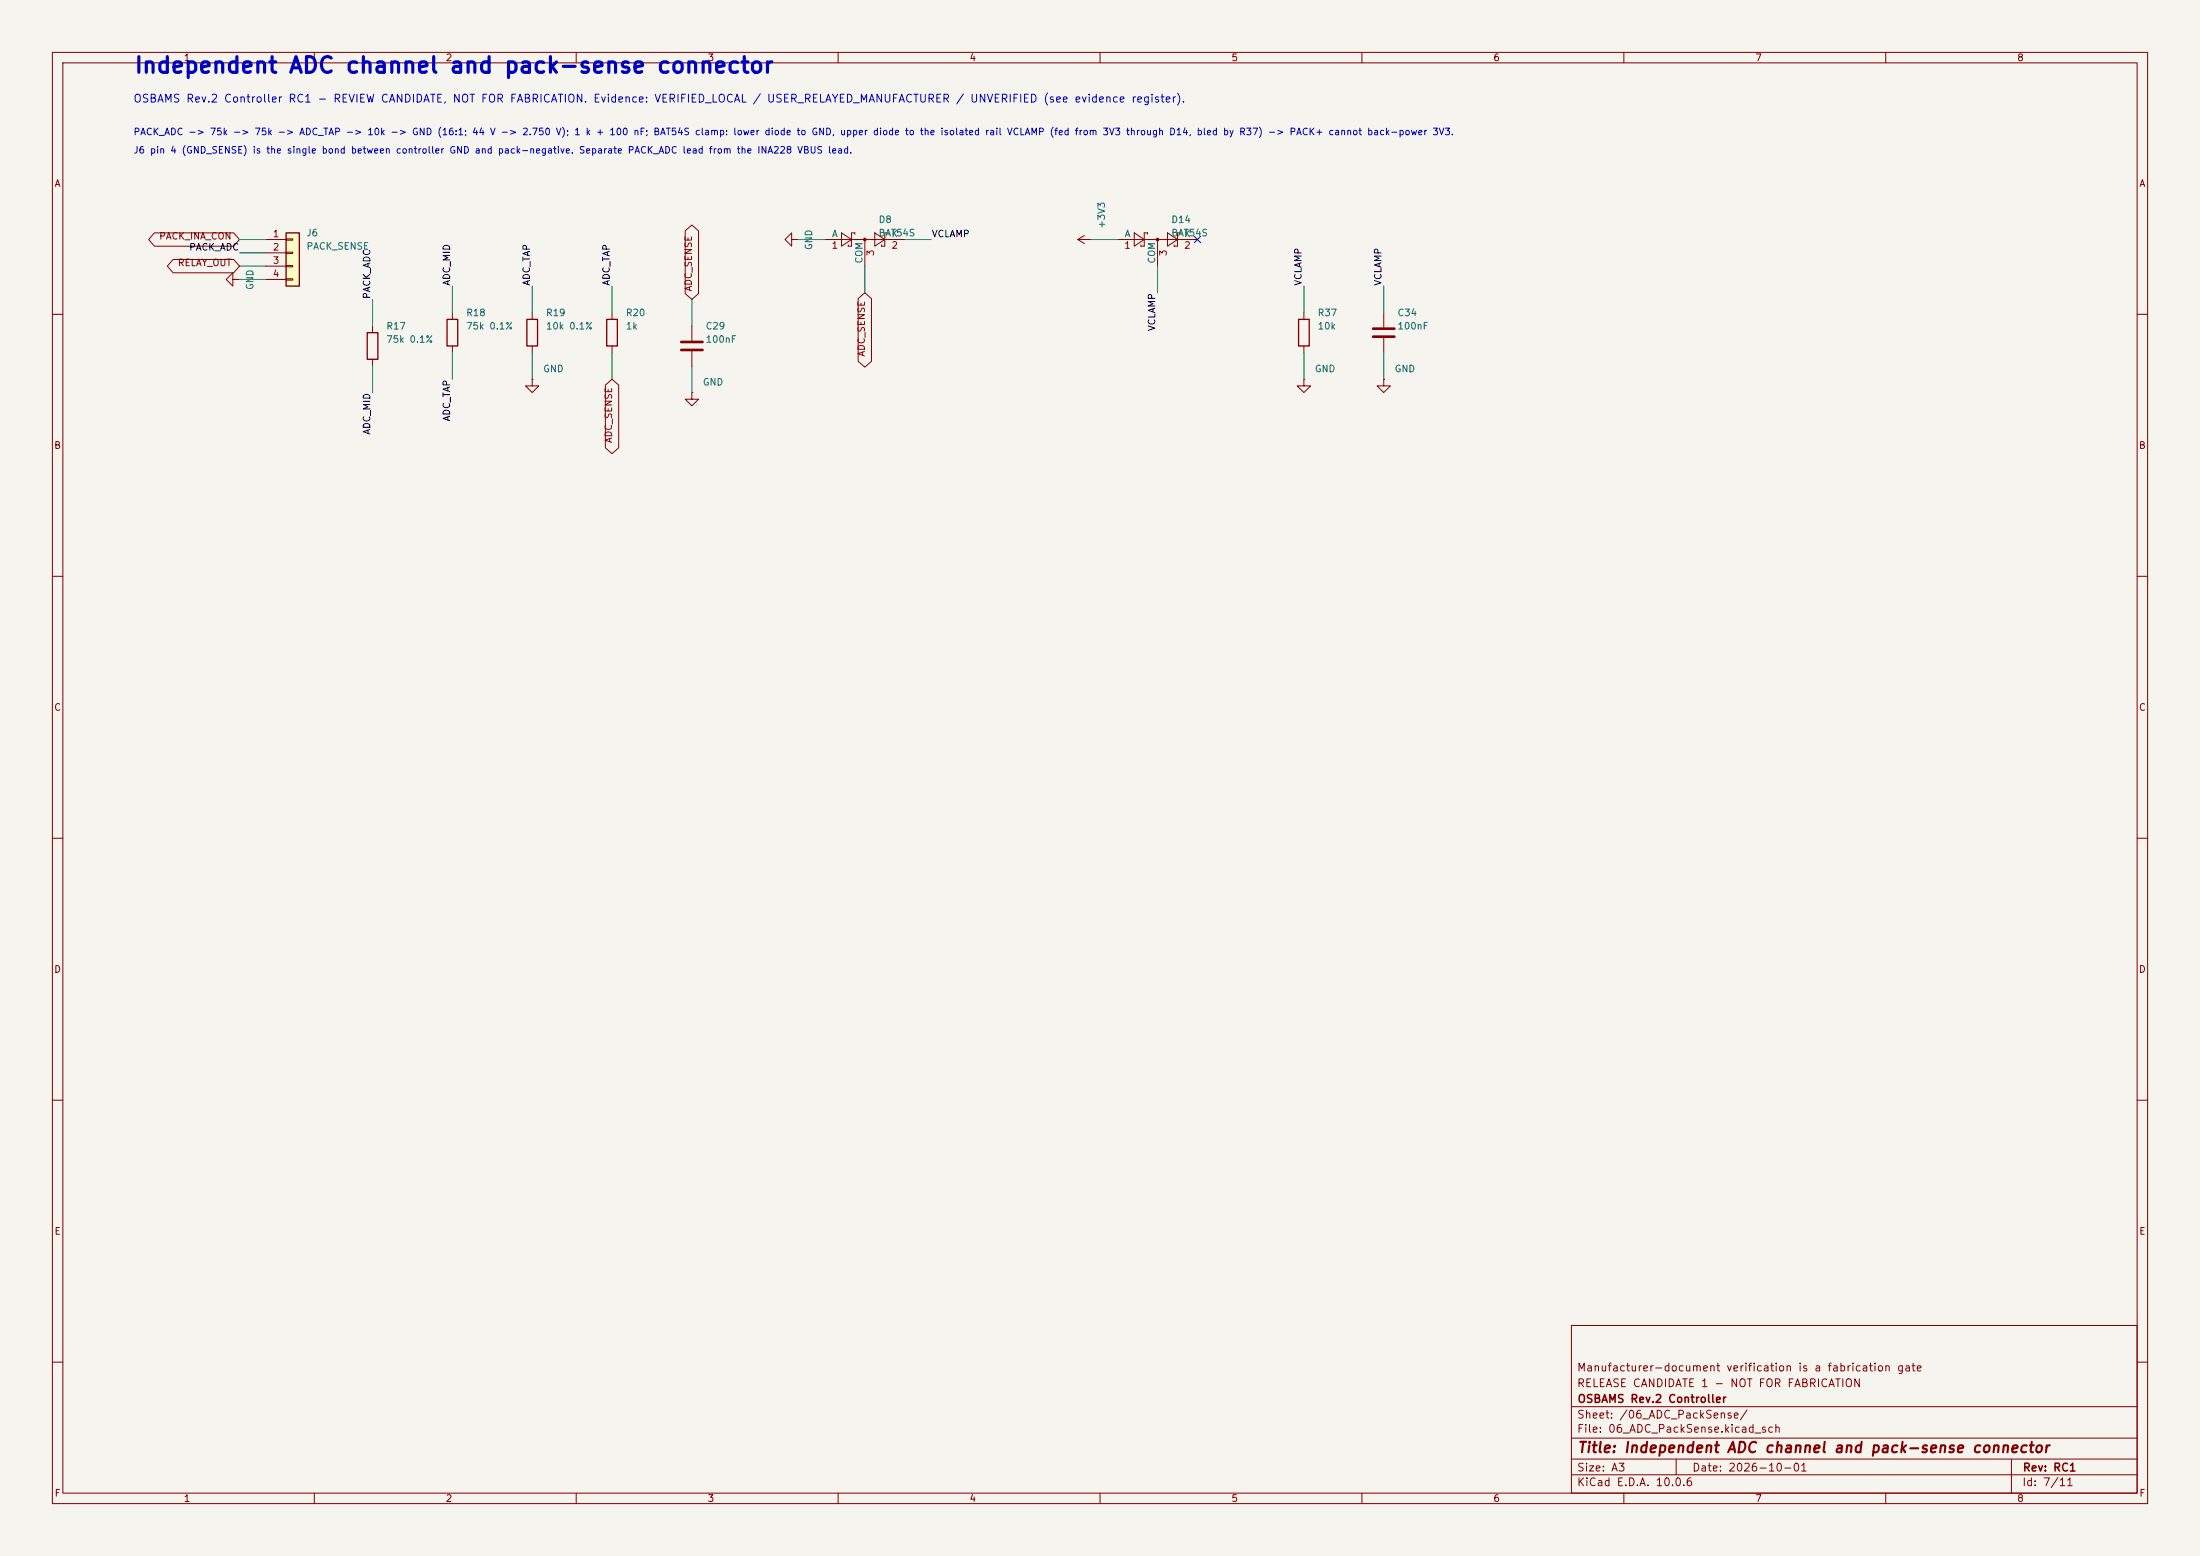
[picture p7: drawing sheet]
<svg xmlns="http://www.w3.org/2000/svg" width="420mm" height="297mm" viewBox="0 0 420 297" stroke-linecap="round" stroke-linejoin="round" font-family="sans-serif">
<path d="M0 0h420v297h-420z" fill="#f5f4ef" stroke="#f5f4ef" stroke-width=".19"/>
<g fill="none" stroke="#840000" stroke-width=".19">
<path d="M10 10h400v277h-400zM12 12h396v273h-396zM60 10v2M110 10v2M160 10v2M210 10v2M260 10v2M310 10v2M360 10v2M86.4 59.7v1.3M10 60h2M86.4 66v1.3"/>
<path d="M264.2 72.4v1.3h1.2l-1.2 1.2-1.3-1.2h1.3M264.2 72.4h.1M408 60h2M10 110h2M408 110h2M10 160h2M408 160h2M10 210h2M408 210h2M300 253h108v32h-108zM10 260h2M300 278.5h108"/>
<path d="M300 274.5h108M300 268.5h108M320 278.5v3M384 278.5v6.5M408 260h2M60 285v2M110 285v2M160 285v2M210 285v2M260 285v2M300 281.5h108M310 285v2"/>
<path d="M360 285v2"/>
</g>
<path d="M85.3 61h2.1v5h-2.1z" fill="none" stroke="#840000" stroke-width=".25"/>
<path d="M54.6 44.5h2.5v10.1h-2.5z" fill="#ffffc2"/>
<path d="M54.6 44.5h2.5v10.1h-2.5zM70.1 63.5h2v5.1h-2zM100.6 61h2v5h-2zM115.8 61h2.1v5h-2.1zM247.9 61h2v5h-2z" fill="none" stroke="#840000" stroke-width=".25"/>
<g fill="none" stroke="#840000" stroke-width=".19">
<path d="M29.5 44.4h15.1l1.1 1.3-1.1 1.3h-15.1l-1.1-1.3zM33.1 49.5h11.5l1.1 1.3-1.1 1.3h-11.5l-1.2-1.3zM44.4 53.3v-1.2l-1.2 1.2 1.2 1.3v-1.3h1.3M45.7 53.3h.1M50.8 45.7h3.8M50.8 48.3h3.8M50.8 50.8h3.8M50.8 53.3h3.8M54.6 45.6h1.3v.2h-1.3zM54.6 48.1h1.3v.3h-1.3zM54.6 50.7h1.3v.2h-1.3zM54.6 53.2h1.3v.3h-1.3z"/>
<path d="M101.6 59.7v1.3M116.8 59.7v1.3M130.8 44.1l1.3-1.2 1.3 1.2v11.9l-1.3 1.2-1.3-1.2zM151.1 45.7v-1.2l-1.2 1.2 1.2 1.3v-1.3h1.3M152.4 45.7h.1M157.5 45.7h15.2M160.7 44.5l1.9 1.2-1.9 1.3zM163.2 44.7v-.2h-.6v2.5h-.7v-.3M163.8 57l1.3-1.1 1.3 1.1v12l-1.3 1.1-1.3-1.1zM165.1 45.7v5.1M167 44.5l1.9 1.2-1.9 1.3zM169.5 44.7v-.2h-.6v2.5h-.6v-.3"/>
<path d="M205.7 45.7h2.6M205.7 45.7l1.3 .8M207 45l-1.3 .7M208.3 45.7h.1M213.4 45.7h15.2M216.5 44.5l1.9 1.2-1.9 1.3zM219.1 44.7v-.2h-.7v2.5h-.6v-.3M221 45.7v5.1M222.9 44.5l1.9 1.2-1.9 1.3zM225.4 44.7v-.2h-.6v2.5h-.6v-.3M248.9 59.7v1.3M264.2 59.7v2.8"/>
<path d="M71.1 62.2v1.3M71.1 68.6v1.3M101.6 72.4v1.3h1.3l-1.3 1.2-1.3-1.2h1.3M101.6 72.4h.1M101.6 66v1.3M115.6 73.5l1.2-1.1 1.3 1.1v12l-1.3 1.1-1.2-1.1zM116.8 66v1.3M132.1 74.9v1.3h1.2l-1.2 1.3-1.3-1.3h1.3M132.1 74.9h.1M132.1 62.2v2.8M132.1 67.1v2.8M248.9 72.4v1.3h1.3l-1.3 1.2-1.3-1.2h1.3"/>
<path d="M248.9 72.4h.1M248.9 66v1.3M264.2 64.5v2.8"/>
</g>
<g fill="#840000" stroke="#840000" stroke-width=".19">
<circle cx="165.1" cy="45.7" r=".25"/>
<circle cx="221" cy="45.7" r=".25"/>
</g>
<path d="M130 65.3h4.1M130 66.8h4.1M262.1 62.7h4.1M262.1 64.3h4.1" fill="none" stroke="#840000" stroke-width=".51"/>
<g fill="none" stroke="#009600" stroke-width=".19">
<path d="M45.7 53.3h5.1M45.7 45.7h5.1M45.7 48.3h5.1M45.7 50.8h5.1M71.1 57.2v5M86.4 54.6v5.1M101.6 54.6v5.1M116.8 54.6v5.1M132.1 57.2v5M152.4 45.7h5.1M165.1 50.8v5.1M172.7 45.7h5.1"/>
<path d="M208.3 45.7h5.1M221 50.8v5.1M248.9 54.6v5.1M264.2 54.6v5.1M71.1 69.9v5M86.4 67.3v5.1M101.6 67.3v5.1M116.8 67.3v5.1M132.1 69.9v5M248.9 67.3v5.1M264.2 67.3v5.1"/>
</g>
<path d="M228 45.1l1.2 1.2M229.2 45.1l-1.2 1.2" fill="none" stroke="#000084" stroke-width=".19"/>
<text font-size="3" fill="#0000c2" x="25.5" y="14.7">Independent ADC channel and pack-sense connector</text>
<text font-size="2" fill="#840000" x="301" y="277.8">Title: Independent ADC channel and pack-sense connector</text>
<text font-size="1.5" fill="#0000c2" x="25.4" y="19.9">OSBAMS Rev.2 Controller RC1 - REVIEW CANDIDATE, NOT FOR FABRICATION. Evidence: VERIFIED_LOCAL / USER_RELAYED_MANUFACTURER / UNVERIFIED (see evidence register).</text>
<g font-size="1.5" fill="#840000">
<text x="300.9" y="262.1">Manufacturer-document verification is a fabrication gate</text>
<text x="300.9" y="265.1">RELEASE CANDIDATE 1 - NOT FOR FABRICATION</text>
<text x="301" y="268.1">OSBAMS Rev.2 Controller</text>
<text x="300.9" y="273.8">File: 06_ADC_PackSense.kicad_sch</text>
<text x="300.9" y="271.1">Sheet: /06_ADC_PackSense/</text>
<text x="300.9" y="281.2">Size: A3</text>
<text x="322.9" y="281.2">Date: 2026-10-01</text>
<text x="386" y="281.2">Rev: RC1</text>
<text x="300.9" y="284">KiCad E.D.A. 10.0.6</text>
<text x="385.9" y="284">Id: 7/11</text>
</g>
<g font-size="1.3" fill="#840000">
<text x="35" y="12">1</text>
<text x="85" y="12">2</text>
<text x="135" y="12">3</text>
<text x="185" y="12">4</text>
<text x="235" y="12">5</text>
<text x="285" y="12">6</text>
<text x="335" y="12">7</text>
<text x="385" y="12">8</text>
<text x="10.3" y="36">A</text>
<text x="408.3" y="36">A</text>
<text x="30.3" y="46">PACK_INA_CON</text>
<text x="33.8" y="51.1">RELAY_OUT</text>
<text x="132.4" y="55.7" transform="rotate(-90 132.4 55.7)">ADC_SENSE</text>
<text x="165.4" y="68.2" transform="rotate(-90 165.4 68.2)">ADC_SENSE</text>
<text x="10.2" y="86">B</text>
<text x="117.2" y="84.7" transform="rotate(-90 117.2 84.7)">ADC_SENSE</text>
<text x="408.2" y="86">B</text>
<text x="10.2" y="136">C</text>
<text x="408.2" y="136">C</text>
<text x="10.2" y="186">D</text>
<text x="408.2" y="186">D</text>
<text x="10.3" y="236">E</text>
<text x="408.3" y="236">E</text>
<text x="10.3" y="286">F</text>
<text x="35" y="287">1</text>
<text x="85" y="287">2</text>
<text x="135" y="287">3</text>
<text x="185" y="287">4</text>
<text x="235" y="287">5</text>
<text x="285" y="287">6</text>
<text x="335" y="287">7</text>
<text x="385" y="287">8</text>
<text x="408.3" y="286">F</text>
</g>
<g font-size="1.3" fill="#0000c2">
<text x="25.4" y="29.6">J6 pin 4 (GND_SENSE) is the single bond between controller GND and pack-negative. Separate PACK_ADC lead from the INA228 VBUS lead.</text>
<text x="25.4" y="26.1">PACK_ADC -&gt; 75k -&gt; 75k -&gt; ADC_TAP -&gt; 10k -&gt; GND (16:1; 44 V -&gt; 2.750 V); 1 k + 100 nF; BAT54S clamp: lower diode to GND, upper diode to the isolated rail VCLAMP (fed from 3V3 through D14, bled by R37) -&gt; PACK+ cannot back-power 3V3.</text>
</g>
<g font-size="1.3" fill="#a90000">
<text x="52" y="45.6">1</text>
<text x="158.7" y="47.8">1</text>
<text x="170.1" y="47.8">2</text>
<text x="214.5" y="47.8">1</text>
<text x="226" y="47.8">2</text>
<text x="52" y="48.1">2</text>
<text x="52" y="50.7">3</text>
<text x="52" y="53.2">4</text>
<text x="167.2" y="49" transform="rotate(-90 167.2 49)">3</text>
<text x="223" y="49" transform="rotate(-90 223 49)">3</text>
</g>
<g font-size="1.3" fill="#006464">
<text x="58.4" y="45.4">J6</text>
<text x="58.4" y="48">PACK_SENSE</text>
<text x="155.4" y="47.8" transform="rotate(-90 155.4 47.8)">GND</text>
<text x="158.7" y="45.6">A</text>
<text x="167.6" y="42.9">D8</text>
<text x="167.6" y="45.4">BAT54S</text>
<text x="170.1" y="45.6">K</text>
<text x="211.2" y="43.7" transform="rotate(-90 211.2 43.7)">+3V3</text>
<text x="214.6" y="45.6">A</text>
<text x="223.5" y="42.9">D14</text>
<text x="223.5" y="45.4">BAT54S</text>
<text x="225.9" y="45.6">K</text>
<text x="165" y="50.4" transform="rotate(-90 165 50.4)">COM</text>
<text x="220.8" y="50.4" transform="rotate(-90 220.8 50.4)">COM</text>
<text x="48.7" y="55.4" transform="rotate(-90 48.7 55.4)">GND</text>
<text x="73.6" y="63.2">R17</text>
<text x="73.6" y="65.7">75k 0.1%</text>
<text x="88.9" y="60.7">R18</text>
<text x="88.9" y="63.2">75k 0.1%</text>
<text x="104.1" y="60.7">R19</text>
<text x="104.1" y="63.2">10k 0.1%</text>
<text x="119.4" y="60.7">R20</text>
<text x="119.4" y="63.2">1k</text>
<text x="134.6" y="63.2">C29</text>
<text x="134.6" y="65.7">100nF</text>
<text x="251.4" y="60.7">R37</text>
<text x="251.4" y="63.2">10k</text>
<text x="266.7" y="60.7">C34</text>
<text x="266.7" y="63.2">100nF</text>
<text x="103.6" y="71.4">GND</text>
<text x="250.9" y="71.4">GND</text>
<text x="266.1" y="71.4">GND</text>
<text x="134.1" y="73.9">GND</text>
</g>
<g font-size="1.3" fill="#0f0f0f">
<text x="177.8" y="45.6">VCLAMP</text>
<text x="36" y="48.1">PACK_ADC</text>
<text x="71" y="57.2" transform="rotate(-90 71 57.2)">PACK_ADC</text>
<text x="86.2" y="54.6" transform="rotate(-90 86.2 54.6)">ADC_MID</text>
<text x="101.5" y="54.6" transform="rotate(-90 101.5 54.6)">ADC_TAP</text>
<text x="116.7" y="54.6" transform="rotate(-90 116.7 54.6)">ADC_TAP</text>
<text x="248.8" y="54.6" transform="rotate(-90 248.8 54.6)">VCLAMP</text>
<text x="264" y="54.6" transform="rotate(-90 264 54.6)">VCLAMP</text>
<text x="220.9" y="63.3" transform="rotate(-90 220.9 63.3)">VCLAMP</text>
<text x="71" y="83.1" transform="rotate(-90 71 83.1)">ADC_MID</text>
<text x="86.2" y="80.5" transform="rotate(-90 86.2 80.5)">ADC_TAP</text>
</g>
</svg>
